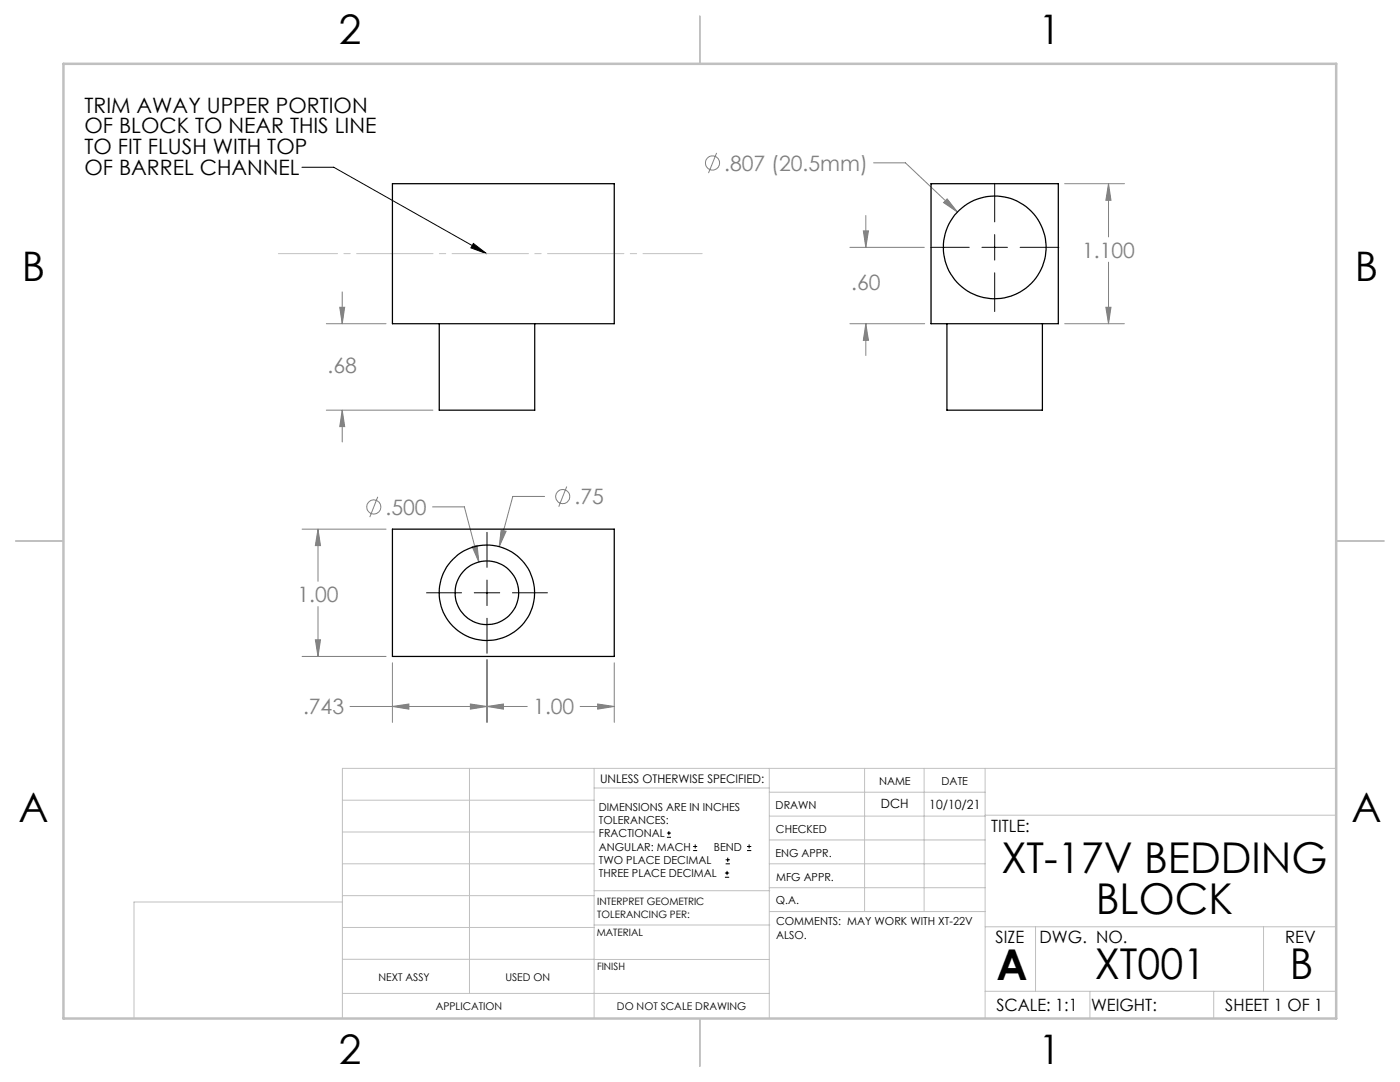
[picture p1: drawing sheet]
<svg xmlns="http://www.w3.org/2000/svg" width="279mm" height="216mm" viewBox="0 0 279 216" stroke-linecap="round" stroke-linejoin="round" font-family="sans-serif">
<g fill="none" stroke="#808080" stroke-width=".2">
<path d="M143 30.5l-1.6 4M174.3 32.5h6.4l10.4 9.8M189 39.7l2.1 2.6-2.8-1.9zM212.5 36.7h11.9M221.2 36.7l.5 3.3h-1zM221.2 36.7v10.6M68.3 58.2v6.4M169.6 49.4h14.9M172.3 46.1h1l-.5 3.3zM172.8 43v6.4M221.2 52.3v12.3M65.1 64.6h11.9"/>
<path d="M67.8 61.3h1l-.5 3.3zM169.6 64.6h14.9M172.8 64.6v6.3M172.8 64.6l.5 3.3h-1zM212.5 64.6h11.9M220.7 61.3h1l-.5 3.3zM65.1 81.8h21.3M68.3 81.8v6.4M68.3 81.8l.5 3.3h-1zM75.4 99.1l-1.6 4.1M108.7 99.1h-6.4l-2.7 10M113.1 97.1l-1.6 4"/>
<path d="M60.3 105.6h16.7M63.5 105.6v10.4M63.5 105.6l.5 3.3h-1.1zM86.3 101.1h6.4l2.9 11M94.2 109.1l1-.3 .4 3.3zM100 105.8l1 .2-1.4 3.1zM60.3 131h16.7M62.9 127.7h1.1l-.5 3.3zM63.5 121v10M78.3 132.3v11.8M97.2 131.6v12.5M122.6 132.3v11.8"/>
<path d="M69.8 141h35.4M78.3 141l3.3-.5v1zM93.9 140.5l3.3 .5-3.3 .5zM97.2 141l3.3-.5v1zM115.8 141h6.8M119.3 140.5l3.3 .5-3.3 .5z"/>
<circle cx="142.2" cy="32.5" r="1.42"/>
<circle cx="112.3" cy="99.1" r="1.41"/>
<circle cx="74.6" cy="101.1" r="1.41"/>
</g>
<g fill="none" stroke="#000" stroke-width=".2">
<path d="M60.3 33.4h6.3l30.5 17.2M198.5 36.6v7.7M94.5 48.6l2.6 2-3.1-1.1zM185.7 49.4h7.7M196 49.4h5M198.5 46.8v5.1M198.5 54.4v7.8M203.6 49.4h7.7M85.1 118.3h7M94.7 118.3h5M97.2 106.2v7M97.2 115.7v5.1"/>
<path d="M102.3 118.3h7M97.2 123.4v7M133.1 167.1h.8M133.1 166.2h.8M133.5 165.8v.9M138.3 169.7h.8M138.3 168.9h.8M138.7 168.5v.8M144.7 175h.8M144.7 174.2h.8M144.8 172.4h.9M144.8 171.6h.9"/>
<path d="M145.1 173.8v.8M145.2 171.1v.9M149.1 169.7h.8M149.1 168.9h.8M149.5 168.5v.8"/>
</g>
<path d="M55.6 50.6h84.5" fill="none" stroke="#c0c0c0" stroke-width=".2" stroke-dasharray="15.2 1.3 1.3 1.3" stroke-dashoffset="3.4"/>
<g fill="none" stroke="#c0c0c0" stroke-width=".2">
<path d="M68.3 159.7h50.3M93.7 153.3v44.9M118.6 153.3v49.9M118.6 157.2h34.9M153.5 153.3v49.9M153.5 158.1h43.1M172.5 153.3v28.6M184.4 153.3v28.6M196.6 153.3v49.9M266.7 153.3h-198.4v49.9M68.3 178.7h50.3M68.3 172.4h50.3"/>
<path d="M68.3 166h50.3M68.3 180h-41.6v23.2M118.6 177.7h35M153.5 167.6h43.1M153.5 162.8h43.1M153.5 172.4h43.1M153.5 177.1h43.1M196.6 162.7h70.1M68.3 198.2h85.2M68.3 191.4l85.2 .1M68.3 185.1h50.3M118.6 184.6h35"/>
<path d="M153.6 181.9h43M196.6 197.8h70.1M196.6 184.9h70.1M206.7 184.9v12.9M217.5 197.8v5.4M242.2 197.8v5.4M252.2 184.9v12.9"/>
</g>
<path d="M139.7 3.2v9.5M3.1 107.9h9.6M266.7 107.9h9.5M139.7 203.2v9.6" fill="none" stroke="#c0c0c0" stroke-width=".25"/>
<path d="M12.7 12.7h254v190.5h-254z" fill="none" stroke="#c0c0c0" stroke-width=".5"/>
<path d="M94.5 48.6l2.6 2-3.1-1.1z" fill="#000"/>
<path d="M67.8 61.3h1l-.5 3.3zM68.3 81.8l.5 3.3h-1zM189 39.7l-.7 .7 2.8 1.9zM172.8 64.6l.5 3.3h-1zM172.3 46.1h1l-.5 3.3zM221.2 36.7l.5 3.3h-1zM220.7 61.3h1l-.5 3.3zM119.3 140.5l3.3 .5-3.3 .5zM97.2 141l3.3-.5v1zM63.5 105.6l.5 3.3h-1.1zM62.9 127.7h1.1l-.5 3.3zM100 105.8l-.4 3.3 1.4-3.1zM94.2 109.1l1.4 3-.4-3.3zM93.9 140.5l3.3 .5-3.3 .5zM78.3 141l3.3-.5v1z" fill="#808080"/>
<g fill="none" stroke="#000" stroke-width=".25">
<path d="M78.3 36.7h44.3v27.9h-44.3zM185.8 36.7h25.4v27.9h-25.4zM87.7 64.6v17.2h19v-17.2M189 64.6v17.2h19v-17.2M78.3 105.6h44.3v25.4h-44.3z"/>
<circle cx="198.5" cy="49.4" r="10.2"/>
<circle cx="97.2" cy="118.3" r="9.5"/>
<circle cx="97.2" cy="118.3" r="6.3"/>
</g>
<g font-size="8.5">
<text x="199.9" y="174.2">XT-17V BEDDING</text>
<text x="218.7" y="182.3">BLOCK</text>
<text x="198.9" y="195.5">A</text>
<text x="218.5" y="195.4">XT001</text>
<text x="257.4" y="195.4">B</text>
</g>
<g font-size="8.1">
<text x="67.6" y="8.9">2</text>
<text x="207.3" y="8.9">1</text>
<text x="4.4" y="56.2">B</text>
<text x="270.4" y="56.2">B</text>
<text x="3.7" y="164.1">A</text>
<text x="269.7" y="164.1">A</text>
<text x="67.6" y="212.4">2</text>
<text x="207.3" y="212.4">1</text>
</g>
<g font-size="4.2">
<text x="16.9" y="22.5">TRIM AWAY UPPER PORTION</text>
<text x="16.9" y="26.6">OF BLOCK TO NEAR THIS LINE</text>
<text x="16.9" y="30.8">TO FIT FLUSH WITH TOP</text>
<text x="16.9" y="35">OF BARREL CHANNEL</text>
</g>
<g font-size="4.2" fill="#808080">
<text x="144.5" y="34.1">.807 (20.5mm)</text>
<text x="216" y="51.4">1.100</text>
<text x="169.9" y="57.9">.60</text>
<text x="65.4" y="74.4">.68</text>
<text x="114.7" y="100.6">.75</text>
<text x="76.9" y="102.7">.500</text>
<text x="59.4" y="120.1">1.00</text>
<text x="60.5" y="142.6">.743</text>
<text x="106.4" y="142.6">1.00</text>
</g>
<g font-size="3.4">
<text x="197.8" y="166">TITLE:</text>
<text x="198.7" y="188.1">SIZE</text>
<text x="207.5" y="188.1">DWG. NO.</text>
<text x="256.5" y="188.2">REV</text>
<text x="198.8" y="201.7">SCALE: 1:1</text>
<text x="217.7" y="201.8">WEIGHT:</text>
<text x="244.5" y="201.7">SHEET 1 OF 1</text>
</g>
<g font-size="2.5">
<text x="175.8" y="161.3">DCH</text>
<text x="185.5" y="161.4">10/10/21</text>
</g>
<text font-size="2.4" x="119.8" y="156.2">UNLESS OTHERWISE SPECIFIED:</text>
<g font-size="2.2">
<text x="119.5" y="161.8">DIMENSIONS ARE IN INCHES</text>
<text x="154.8" y="161.4">DRAWN</text>
<text x="175.4" y="156.6">NAME</text>
<text x="187.9" y="156.7">DATE</text>
<text x="119.5" y="164.4">TOLERANCES:</text>
<text x="119.5" y="167.1">FRACTIONAL</text>
<text x="154.9" y="166.3">CHECKED</text>
<text x="119.5" y="169.7">ANGULAR: MACH</text>
<text x="119.5" y="172.4">TWO PLACE DECIMAL</text>
<text x="142.5" y="169.7">BEND</text>
<text x="154.8" y="170.9">ENG APPR.</text>
<text x="119.5" y="175">THREE PLACE DECIMAL</text>
<text x="154.9" y="175.7">MFG APPR.</text>
<text x="154.9" y="180.4">Q.A.</text>
<text x="154.9" y="184.6">COMMENTS: MAY WORK WITH XT-22V</text>
<text x="154.9" y="187.3">ALSO.</text>
</g>
<g font-size="2.1">
<text x="75.5" y="195.7">NEXT ASSY</text>
<text x="100.9" y="195.7">USED ON</text>
<text x="86.9" y="201.5">APPLICATION</text>
<text x="123.1" y="201.6">DO NOT SCALE DRAWING</text>
</g>
<g font-size="2">
<text x="119.2" y="180.6">INTERPRET GEOMETRIC</text>
<text x="119.2" y="183.1">TOLERANCING PER:</text>
<text x="119.1" y="186.7">MATERIAL</text>
<text x="119.1" y="193.5">FINISH</text>
</g>
</svg>
